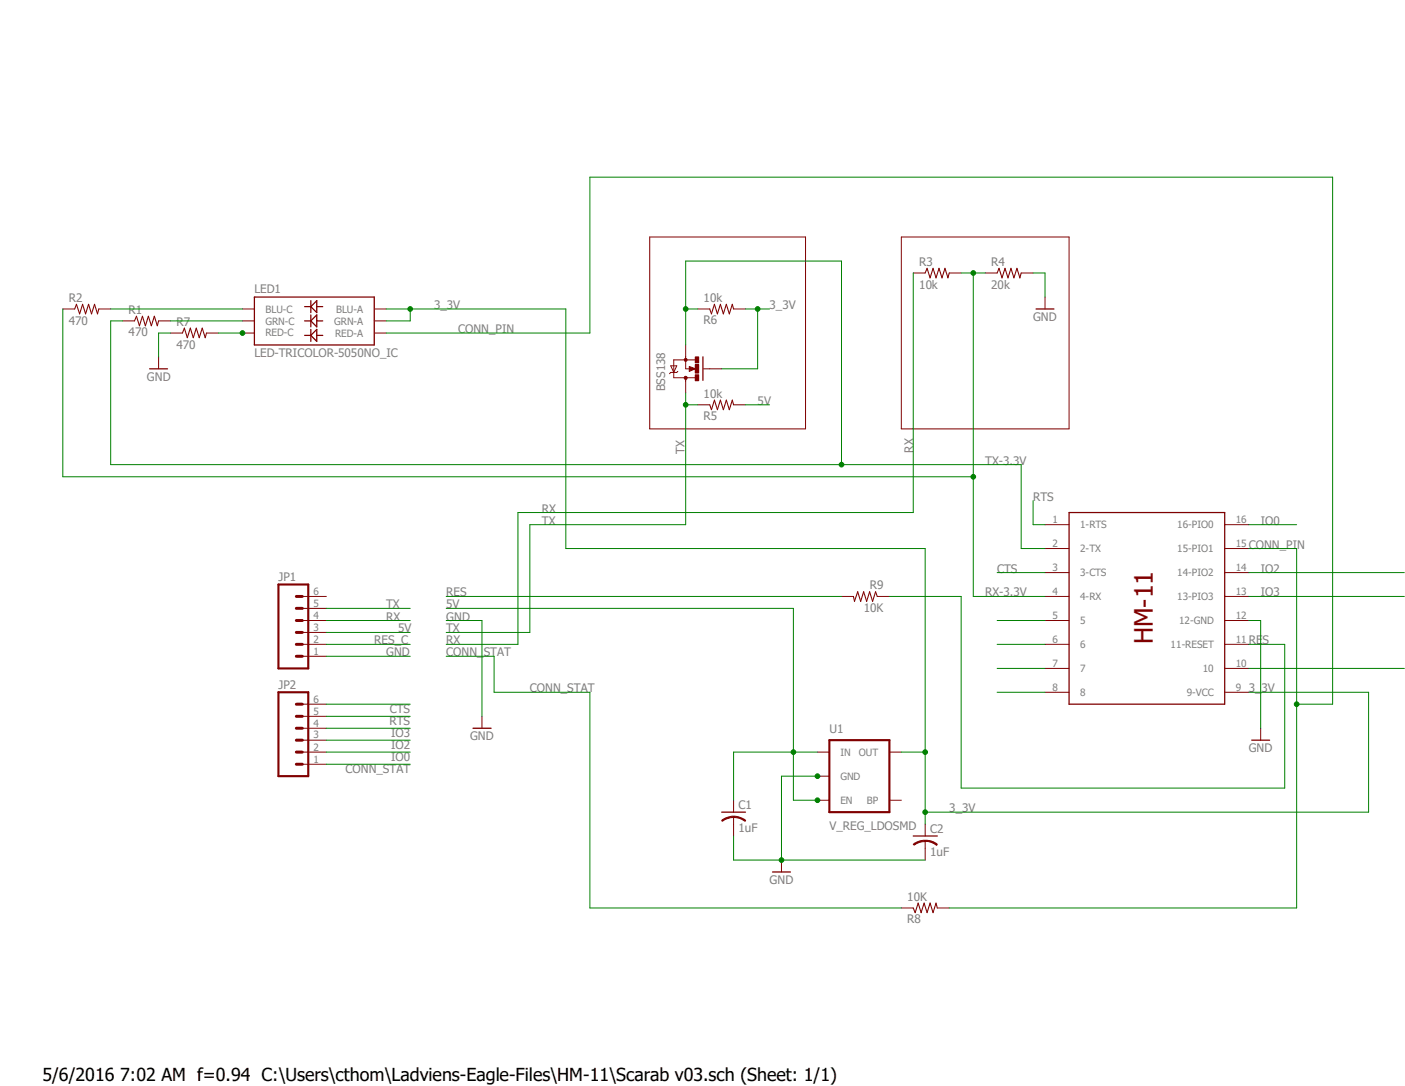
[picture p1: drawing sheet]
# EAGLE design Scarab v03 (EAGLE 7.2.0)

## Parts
BSS138  MOSFET-NCHANNELSMD  [SOT23-3]
C1  1uF  C-USC0402  [C0402]
C2  1uF  C-USC0402  [C0402]
JP1  M06LOCK  [1X06_LOCK]
JP2  M06LOCK  [1X06_LOCK]
LED1  LED-TRICOLOR-5050NO_IC  [LED-TRICOLOR-5050]
R1  470  R-US_R0402  [R0402]
R2  470  R-US_R0402  [R0402]
R3  10k  R-US_R0402  [R0402]
R4  20k  R-US_R0402  [R0402]
R5  10k  R-US_R0402  [R0402]
R6  10k  R-US_R0402  [R0402]
R7  470  R-US_R0402  [R0402]
R8  10K  R-US_R0402  [R0402]
R9  10K  R-US_R0402  [R0402]
U1  V_REG_LDOSMD  [SOT23-5]
U$1  HM-11  [HM-11]

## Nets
3_3V: BSS138.1(G) C2.1 LED1.1(GRN-A) LED1.3(BLU-A) R6.2 U1.5(OUT) U$1.9(9-VCC)
5V: C1.1 JP1.3 R5.2 U1.1(IN) U1.3(EN)
CONN_PIN: LED1.2(RED-A) R8.2 U$1.15(15-PIO1)
CONN_STAT: JP2.1 R8.1
CTS: JP2.6 U$1.3(3-CTS)
GND: C1.2 C2.2 JP1.1 R4.2 R7.1 U1.2(GND) U$1.12(12-GND)
IO0: JP2.2 U$1.16(16-PIO0)
IO2: JP2.3 U$1.14(14-PIO2)
IO3: JP2.4 U$1.13(13-PIO3)
N$2: LED1.6(GRN-C) R1.2
N$3: LED1.4(BLU-C) R2.2
N$4: U$1.10
N$10: U$1.5
N$11: U$1.6
N$14: U$1.7
N$15: U$1.8
N$26: LED1.5(RED-C) R7.2
RES: R9.1 U$1.11(11-RESET)
RES_C: JP1.2 R9.2
RTS: JP2.5 U$1.1(1-RTS)
RX: JP1.4 R3.1
RX-3.3V: R2.1 R3.2 R4.1 U$1.4(4-RX)
TX: BSS138.3(D) JP1.5 R5.1
TX-3.3V: BSS138.2(S) R1.1 R6.1 U$1.2(2-TX)
Unconnected: JP1.6 U1.4(BP)

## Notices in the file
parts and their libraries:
SparkFun: Licensing: CC v3.0 Share-Alike You are welcome to use this library for commercial purposes.
SparkFun-Connectors: Licensing: Creative Commons ShareAlike 4.0 International - https://creativecommons.org/licenses/by-sa/4.0
